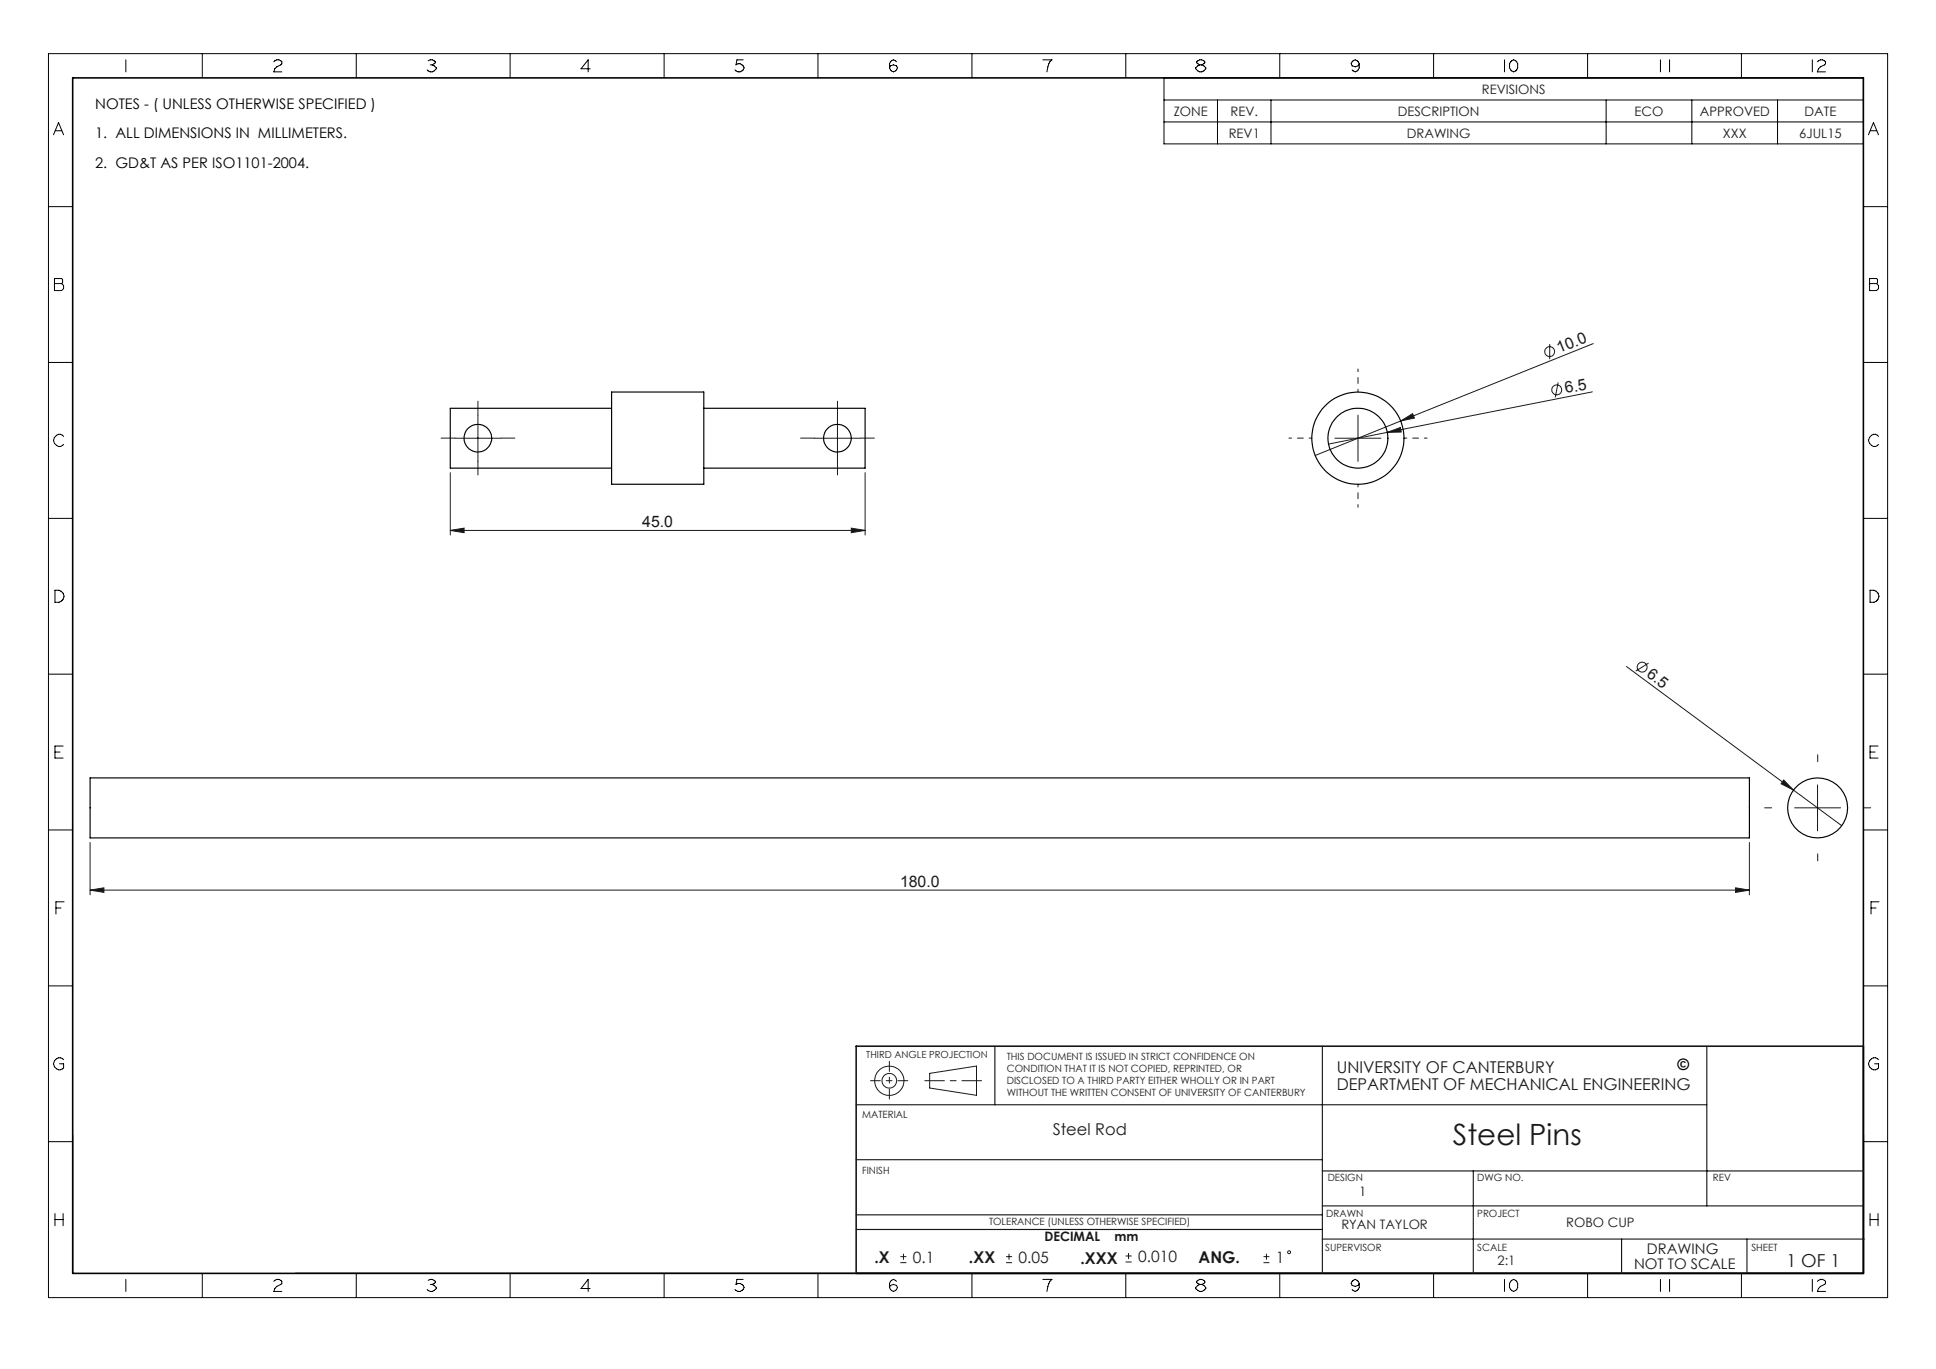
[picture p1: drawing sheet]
<svg xmlns="http://www.w3.org/2000/svg" width="420mm" height="297mm" viewBox="0 0 420 297" stroke-linecap="round" stroke-linejoin="round" font-family="sans-serif">
<g fill="none" stroke="#191924" stroke-width=".22">
<path d="M336.2 74.6v3.3M345.7 74.5l-41.8 16.8M98.7 95.1h10M103.7 90.1v10M176.7 95.1h10M181.7 90.1v10M289.6 95.1h10M294.6 90.1v10M301 93.8l2.8-1.1 .2 1zM301 93.8l-12.8 2.5M303.9 91.3l2.6-1.6 .3 1zM303.9 91.3l-18.6 7.5"/>
<path d="M338 83l-.6 3.2M345.4 85l-44.4 8.8M97.7 115.1l3-.5v1zM97.7 102.5v13.6M97.7 115.1h90M184.7 114.6l3 .5-3 .5zM187.7 102.5v13.6M352.8 144.6l46.8 34.5M357.6 143.9l-2.7 1.7M387 169.2l2.1 2.2-2.7-1.4zM389.3 175.3h10M394.3 170.3v10"/>
<path d="M19.5 193.1l3-.5v1zM19.5 182.8v11.3M19.5 193.1h360M376.5 192.6l3 .5-3 .5zM379.5 182.8v11.3M201.7 232.9l10.1-1.6v6.3l-10.1-1.6zM195.3 273.9h1.3M195.3 272.6h1.3M196 272v1.3M218.3 273.9h1.3M218.3 272.6h1.3M218.9 272v1.3"/>
<path d="M244.2 273.8h1.3M244.2 272.5h1.3M244.8 271.8v1.4M274.1 273.9h1.3M274.1 272.6h1.3M274.7 272v1.3"/>
<circle cx="336.2" cy="76.3" r="1.07"/>
<circle cx="337.7" cy="84.6" r="1.08"/>
<circle cx="356.3" cy="144.7" r="1.07"/>
<circle cx="192.9" cy="234.5" r="3.2"/>
<circle cx="192.9" cy="234.5" r="1.58"/>
<circle cx="279.7" cy="271.7" r=".32"/>
</g>
<g fill="none" stroke="#000" stroke-width=".22">
<path d="M10.5 11.6h399v269.9h-399zM27.3 13v2.6M43.9 11.6v5.3M59.4 13.4a.92 .92 0 0 1 1-.4 .92 .92 0 0 1 .7 .8l-1.5 1.1-.2 .7h1.7M77.3 11.6v5.3M92.9 13.2a.96 .96 0 0 1 1.5 .4l-.6 .5M93.3 14.1h.5M93.8 14.1l.9 .6a1.11 1.11 0 0 1-.9 .9 1.11 1.11 0 0 1-1.1-.4M110.7 11.6v5.3M128 14.9h-2l1.6-1.9v2.6M144.1 11.6v5.3M161.2 13h-1.3l-.2 1.1a1.08 1.08 0 0 1 1.7 .6 1.11 1.11 0 0 1-.8 .9 1.11 1.11 0 0 1-1.1-.4"/>
<path d="M177.4 11.6v5.3M193.2 14.3l.6-.2 .7 .2a.87 .87 0 0 1-.7 1.3 .87 .87 0 0 1-.6-1.3zM194.5 13.4l-.2-.2a.87 .87 0 0 0-1.3 .6v.9M210.9 11.6v5.3M226.2 13h2a3.4 3.4 0 0 0-1.1 2.6M244.2 11.6v5.3M252.5 16.9h151.7v14.3h-151.7zM260.3 14.1l-.7-.5a.92 .92 0 0 1 .9-.6 .92 .92 0 0 1 .9 .6l-.7 .5M260.3 14.1l-.9 .6a1.11 1.11 0 0 0 1.1 .9 1.11 1.11 0 0 0 1.1-.9l-.9-.6M260.3 14.1h.4M277.6 11.6v5.3M293.3 13.4l.2-.2a.91 .91 0 0 1 1.4 .6l-.3 .5-.6 .2-.7-.2-.2-.5z"/>
<path d="M294.9 13.8v.9a.91 .91 0 0 1-1.4 .7l-.2-.2M311 11.6v5.3M326.4 13v2.6M327.7 13.4l.2-.2a.87 .87 0 0 1 1.3 .6v.9a.87 .87 0 0 1-1.3 .7l-.4-.7v-.9zM344.4 11.6v5.3M360.2 13v2.6M362.2 13v2.6M377.8 11.6v5.3M393.2 13v2.6M394.3 13.4a1.1 1.1 0 0 1 1.7 0v.4l-1.1 .7-.4 .4-.2 .7h1.7M11.6 29.2l1.1-2.6 1.1 2.6M12 28.4h1.4"/>
<path d="M252.5 21.7h151.7M252.5 26.5h151.7M264.1 21.7v9.5M275.7 21.7v9.5M348.4 21.7v9.5M367 21.7v9.5M385.6 21.7v9.5M405.3 29.2l1.1-2.6 1.1 2.6M405.8 28.4h1.3M10.5 44.8h5.3M404.2 44.8h5.3M10.5 78.6h5.3"/>
<path d="M11.8 60.4h1.6l.2 .2v.7l-.2 .2 .4 .4v.7l-.4 .4h-1.6zM11.8 61.5h1.6M404.2 78.6h5.3M405.6 60.4h1.5l.2 .2v.7l-.2 .2 .4 .4v.7l-.4 .4h-1.5zM405.6 61.5h1.5M13.8 94.7a1.29 1.29 0 0 0-2.1 .3 1.29 1.29 0 0 0 1 1.9h.4l.7-.5M407.5 94.7a1.25 1.25 0 0 0-1.9 .1 1.25 1.25 0 0 0 .4 1.8 .98 .98 0 0 0 1.5-.2M10.5 112.5h5.3M404.2 112.5h5.3M11.9 128.1a1.56 1.56 0 0 1 2 1.3 1.57 1.57 0 0 1-2 1.3zM405.7 128.1a1.51 1.51 0 0 1 1.9 1.3 1.55 1.55 0 0 1-1.9 1.3zM10.5 146.3h5.3"/>
<path d="M404.2 146.3h5.3M11.9 163.2h1.1M13.7 161.9h-1.8v2.6h1.8M405.7 163.2h1.1M407.4 161.9h-1.7v2.6h1.7M10.5 180.1h5.3M12.1 197h1.1M13.9 195.6h-1.8v2.7M404.2 180.1h5.3M405.9 197h1.1M407.6 195.6h-1.7v2.7M10.5 213.9h5.3"/>
<path d="M404.2 213.9h5.3M13.8 229.9a1.26 1.26 0 0 0-1.8 0 1.26 1.26 0 0 0 0 1.8 1.26 1.26 0 0 0 1.8 0v-.9h-.9M407.5 229.9a1.27 1.27 0 0 0-1.8 0 1.27 1.27 0 0 0 0 1.8 1.27 1.27 0 0 0 1.8 0v-.9h-.8M10.5 247.7h5.3M15.8 246.2v30M404.2 247.7h5.3M404.3 246.2v30h-340.3M11.9 263.3v2.6M11.9 264.6h1.8M13.7 263.3v2.6M27.3 277.6v2.6M43.9 276.3v5.2"/>
<path d="M59.4 278a.92 .92 0 0 1 1-.5 .92 .92 0 0 1 .7 .9l-1.1 .7-.4 .4-.2 .7h1.7M77.3 276.3v5.2M92.9 277.8a.95 .95 0 0 1 1.5 .4l-.6 .5M93.3 278.7h.5M93.8 278.7l.9 .6a1.14 1.14 0 0 1-2 .4M110.7 276.3v5.2M128 279.5h-2l1.6-1.9v2.6M144.1 276.3v5.2M161.2 277.6h-1.3l-.2 1.1a1.11 1.11 0 0 1 1.7 .6 1.11 1.11 0 0 1-.8 .9 1.11 1.11 0 0 1-1.1-.5M177.4 276.3v5.2M193.2 278.9l.6-.2 .7 .2a.87 .87 0 0 1-.7 1.3 .87 .87 0 0 1-.6-1.3zM194.5 278l-.2-.2a.87 .87 0 0 0-1.3 .6v.9"/>
<path d="M210.9 276.3v5.2M226.2 277.6h2a3.6 3.6 0 0 0-1.1 2.6M244.2 276.3v5.2M260.3 278.7l-.9 .6a1.12 1.12 0 0 0 1.1 .9 1.12 1.12 0 0 0 1.1-.9l-.4-.4-.5-.2M260.3 278.7h.4M260.3 278.7l-.7-.5a.91 .91 0 0 1 .9-.7 .91 .91 0 0 1 .9 .7l-.7 .5M277.6 276.3v5.2M293.3 278l.2-.2a.91 .91 0 0 1 1.4 .6l-.3 .5-.6 .2-.7-.2-.2-.5zM294.9 278.4v.9a.89 .89 0 0 1-.7 .7 .89 .89 0 0 1-.9-.3M311 276.3v5.2M326.4 277.6v2.6M327.7 278l.2-.2a.87 .87 0 0 1 1.3 .6v.9a.88 .88 0 0 1-.8 .9 .88 .88 0 0 1-.9-.9v-.9z"/>
<path d="M344.4 276.3v5.2M360.2 277.6v2.6M362.2 277.6v2.6M377.8 276.3v5.2M393.2 277.6v2.6M394.3 278a1.1 1.1 0 0 1 1.7 0v.4l-1.1 .7-.4 .4-.2 .7h1.7M405.7 264.6h1.7M405.7 263.3v2.6M407.4 263.3v2.6"/>
</g>
<path d="M98.7 95h-3M103.7 90v-3M108.7 95h3M176.7 95h-3M181.7 90v-3M186.7 95h3M103.7 100v3M181.7 100v3M384.3 175.3h-1.5M394.3 165.3v-1.5M404.3 175.3h1.5M394.3 185.3v1.5" fill="none" stroke="#191924" stroke-width=".22" stroke-dasharray="15.2 1.3 1.3 1.3"/>
<path d="M284.6 95h-5M294.6 85v-5M304.6 95h5M294.6 105v5" fill="none" stroke="#191924" stroke-width=".22" stroke-dasharray="15.2 1.3 1.3 1.3" stroke-dashoffset="14.6"/>
<path d="M15.8 16.9h388.4v259.4h-388.4z" fill="none" stroke="#000" stroke-width=".35"/>
<path d="M200.6 234.5h12.3" fill="none" stroke="#191924" stroke-width=".22" stroke-dasharray="15.2 1.3 1.3 1.3" stroke-dashoffset="11"/>
<path d="M188.8 234.5h8.1M192.9 230.3v8.1" fill="none" stroke="#191924" stroke-width=".22" stroke-dasharray="15.2 1.3 1.3 1.3" stroke-dashoffset="13.1"/>
<g fill="none" stroke="#191924" stroke-width=".25">
<path d="M185.7 239.7h184.6M215.8 227v12.7M286.9 227v49.3M370.3 227v34.6M185.7 251.6h101.2M286.9 254h117.3M319.6 254v22.3M185.7 263.6h101.2M185.7 266.7h101.2M286.9 261.6h117.3M286.9 268.8h117.6M351.8 268.8v7.5"/>
<path d="M379 268.8v7.5"/>
</g>
<path d="M404.2 227h-218.5v49.3" fill="none" stroke="#191924" stroke-width=".35"/>
<g fill="#191924">
<path d="M387 169.2l2.1 2.2-2.7-1.4z"/>
<path d="M301 93.8l2.8-1.1 .2 1z"/>
<path d="M303.9 91.3l2.6-1.6 .3 1z"/>
<path d="M97.7 115.1l3-.5v1zM184.7 114.6l3 .5-3 .5zM19.5 193.1l3-.5v1zM376.5 192.6l3 .5-3 .5z"/>
</g>
<g fill="none" stroke="#000" stroke-width=".25">
<path d="M132.7 85.1h20v20h-20zM132.7 88.6h-35v13h35M152.7 88.6h35v13h-35M19.5 168.8h360v13h-360z"/>
<circle cx="103.7" cy="95.1" r="3"/>
<circle cx="181.7" cy="95.1" r="3"/>
<circle cx="294.6" cy="95.1" r="10"/>
<circle cx="294.6" cy="95.1" r="6.5"/>
<circle cx="394.3" cy="175.3" r="6.5"/>
</g>
<text font-size="6.3" fill="#191924" x="315.2" y="248.4">Steel Pins</text>
<text font-size="3.9" fill="#191924" x="387.5" y="274.9">1 OF 1</text>
<g font-size="3.5" fill="#191924">
<text x="290" y="232.9">UNIVERSITY OF CANTERBURY</text>
<text x="290" y="236.4">DEPARTMENT OF MECHANICAL ENGINEERING</text>
<text x="228.4" y="246.2">Steel Rod</text>
<text x="189.7" y="273.9">.X</text>
<text x="210.2" y="273.9">.XX</text>
<text x="234.4" y="274.2">.XXX</text>
<text x="260" y="273.9">ANG.</text>
</g>
<g font-size="3.4" fill="#191924">
<text x="338.3" y="76.7" transform="rotate(-22 338.3 76.7)">10.0</text>
<text x="339.7" y="85.3" transform="rotate(-11 339.7 85.3)">6.5</text>
<text x="139.3" y="114.3">45.0</text>
<text x="357" y="146.7" transform="rotate(36 357 146.7)">6.5</text>
<text x="195.3" y="192.3">180.0</text>
<text x="198" y="273.9">0.1</text>
<text x="221" y="273.9">0.05</text>
<text x="246.9" y="273.8">0.010</text>
<text x="276.8" y="273.9">1</text>
</g>
<text font-size="3.4" x="363.9" y="232.1">©</text>
<g font-size="3.2">
<text x="20.7" y="23.7">NOTES - ( UNLESS OTHERWISE SPECIFIED )</text>
<text x="20.7" y="30">1. ALL DIMENSIONS IN MILLIMETERS.</text>
<text x="20.7" y="36.4">2. GD&amp;T AS PER ISO1101-2004.</text>
</g>
<g font-size="3.2" fill="#191924">
<text x="354.5" y="275.2">NOT TO SCALE</text>
<text x="357.3" y="272.1">DRAWING</text>
</g>
<g font-size="2.8" fill="#191924">
<text x="321.5" y="20.3">REVISIONS</text>
<text x="254.6" y="25.1">ZONE</text>
<text x="266.6" y="29.9">REV1</text>
<text x="267" y="25.1">REV.</text>
<text x="303.3" y="25.1">DESCRIPTION</text>
<text x="305.2" y="29.9">DRAWING</text>
<text x="354.6" y="25.1">ECO</text>
<text x="368.8" y="25.1">APPROVED</text>
<text x="373.8" y="29.9">XXX</text>
<text x="390.3" y="29.9">6JUL15</text>
<text x="391.5" y="25.1">DATE</text>
<text x="294.8" y="259.5">1</text>
<text x="226.6" y="269.3">DECIMAL</text>
<text x="241.8" y="269.3">mm</text>
<text x="291" y="266.6">RYAN TAYLOR</text>
<text x="339.8" y="266.3">ROBO CUP</text>
<text x="324.9" y="274.5">2:1</text>
</g>
<g font-size="2.2" fill="#191924">
<text x="218.4" y="229.9">THIS DOCUMENT IS ISSUED IN STRICT CONFIDENCE ON</text>
<text x="218.4" y="232.5">CONDITION THAT IT IS NOT COPIED, REPRINTED, OR</text>
<text x="218.4" y="235.2">DISCLOSED TO A THIRD PARTY EITHER WHOLLY OR IN PART</text>
<text x="218.4" y="237.8">WITHOUT THE WRITTEN CONSENT OF UNIVERSITY OF CANTERBURY</text>
<text x="187" y="242.6">MATERIAL</text>
<text x="187" y="254.6">FINISH</text>
<text x="288" y="256.2">DESIGN</text>
<text x="320.5" y="256.2">DWG NO.</text>
<text x="371.6" y="256.2">REV</text>
<text x="214.6" y="265.8">TOLERANCE (UNLESS OTHERWISE SPECIFIED)</text>
<text x="287.7" y="264">DRAWN</text>
<text x="320.5" y="264">PROJECT</text>
<text x="287.5" y="271.4">SUPERVISOR</text>
<text x="320.5" y="271.4">SCALE</text>
<text x="380" y="271.4">SHEET</text>
</g>
<text font-size="2.1" fill="#191924" x="187.9" y="229.6">THIRD ANGLE PROJECTION</text>
</svg>
